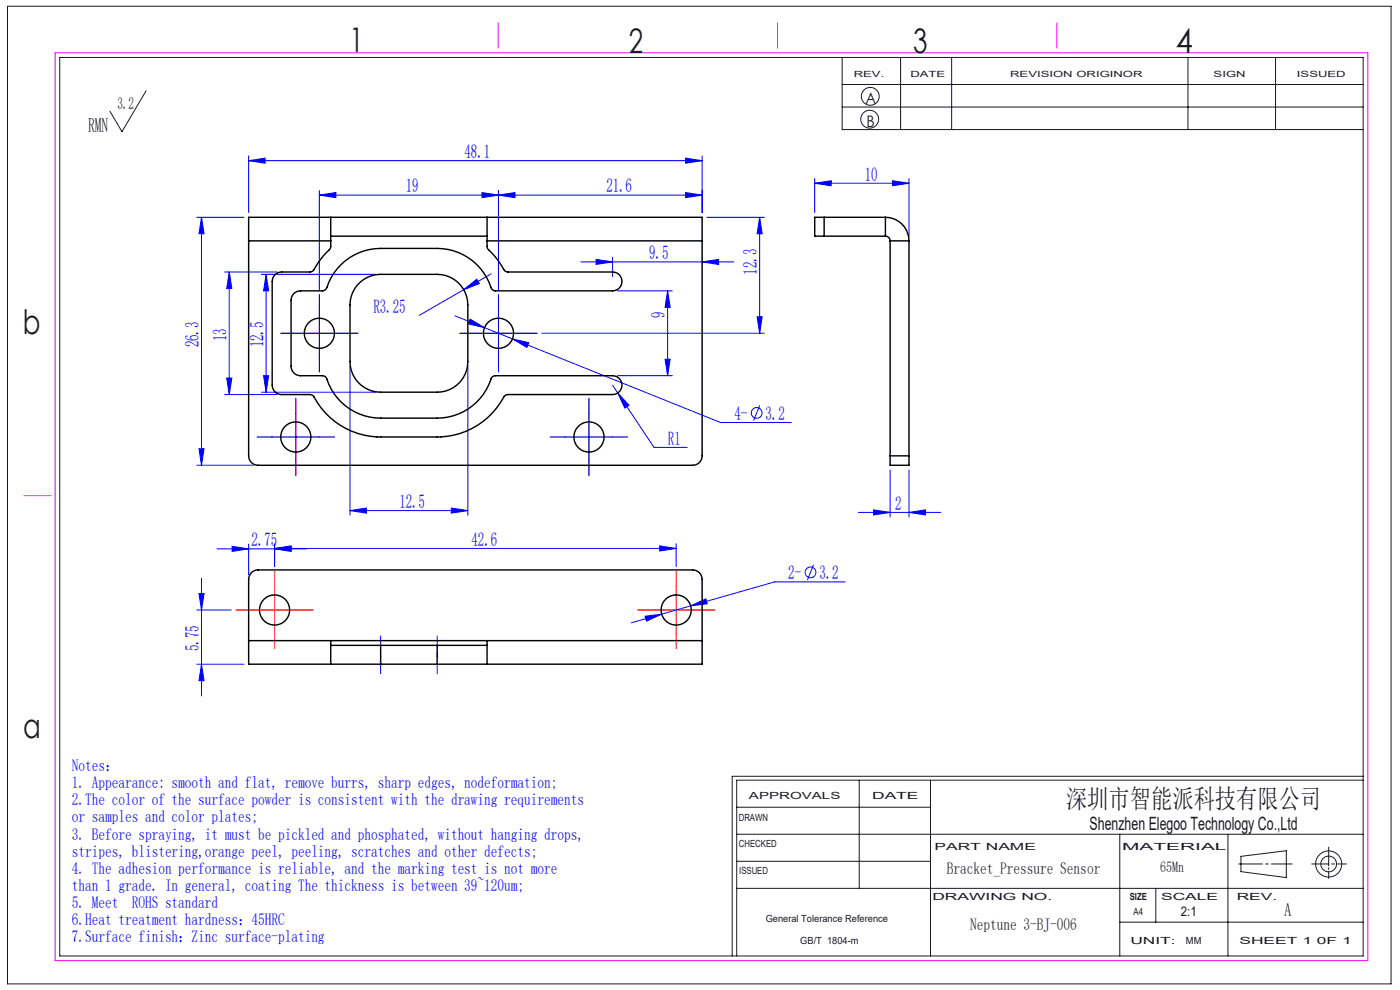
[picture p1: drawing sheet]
<svg xmlns="http://www.w3.org/2000/svg" width="297mm" height="210mm" viewBox="0 0 297 210" stroke-linecap="round" stroke-linejoin="round" font-family="sans-serif">
<g fill="none" stroke="#191924" stroke-width=".21">
<path d="M1.6 1.3h293.5v207.4h-293.5zM12.7 12.2h276.5v190.6h-276.5zM31 19.3l-5.1 8.6-2.6-4.3M178.7 12.2v15.3h110.5M178.7 17.9h110.5M191.1 12.2v15.3M201.9 12.2v15.3M252 12.2v15.3M270.6 12.2v15.3M178.7 22.7h110.5M156.3 177h132.9M156.3 171.2h41.1"/>
<path d="M182.3 165.5v22.9M197.4 165.5v37.3M237.6 177v25.8M260.5 177v25.8M281.9 179.7v4M289.2 165.5h-132.9v37.3M289.2 164.7h-133.9v38.1M156.3 188.4h132.9M156.3 182.7h41.1M237.6 195.6h51.6M245.2 188.4v7.2M262.8 183.3h5"/>
<path d="M263.3 181.6l9.6-1.1v5.7l-9.6-1.3zM268.5 183.3h.6M269.7 183.3h4.4M278.3 183.3h3.6M281.9 184v.4M281.9 184.8v1.5M282.5 183.3h.6M283.8 183.3h1.9"/>
<circle cx="184.5" cy="25.3" r="1.89"/>
<circle cx="184.6" cy="20.4" r="1.89"/>
<circle cx="281.9" cy="183.3" r="1.67"/>
<circle cx="281.9" cy="183.3" r="2.77"/>
</g>
<path d="M11.7 11.2h278.5v192.6h-278.5zM105.7 4.8v5.4M165 4.8v5.4M224.2 4.8v5.4M5.1 105.1h5.7" fill="none" stroke="#f0f" stroke-width=".21"/>
<g fill="none" stroke="#00f" stroke-width=".21">
<path d="M52.7 34.1l3.5-.6v1.1zM52.7 33.1v12M52.7 34.1h96.2M145.4 33.5l3.5 .6-3.5 .5zM148.9 33.1v12M172.8 38.9l3.5-.6v1.1zM172.8 37.9v7.2M172.8 38.9h20M189.3 38.3l3.5 .6-3.5 .5zM192.8 37.9v12.2M41.7 46.1h10M42.7 46.1v52.6"/>
<path d="M42.7 46.1l.6 3.5h-1.1zM47.6 57.7h11.1M48.6 57.7v26M48.6 57.7l.6 3.5h-1.1zM55.5 58.2h24.2M56.5 58.2v25M56.5 58.2l.5 3.5h-1.1zM67.7 41.4l3.5-.6v1.1zM67.7 40.4v21.1M102.2 40.8l3.5 .6-3.5 .5zM104.2 58.1l-5.8 3.3M105.7 41.4l3.5-.6v1.1z"/>
<path d="M105.7 40.4v21.1M123.2 55.6h32.5M126.4 55l3.5 .6-3.5 .5zM129.9 54.6v4.1M145.4 40.8l3.5 .6-3.5 .5zM148.9 55.6l3.5-.6v1.1zM148.9 41.4h-81.2M149.9 46.1h12.3M161.2 46.1v24.6M161.2 46.1l.5 3.5h-1.1zM55.9 79.7h1.1l-.5 3.5zM62.7 70.7h10"/>
<path d="M67.7 65.7v10M74.2 77.7v31.6M96.5 67l12.2 4.9M98.4 61.4l2.7-2.2 .6 1zM98.4 61.4l-9.4 5.5M99.2 77.7v31.6M99.7 67.7l3.1 1.8-3.5-.8zM100.7 70.7h10M105.7 65.7v10M108.7 71.9l3.5 .8-.4 1zM108.7 71.9l44.2 17.7h15M114.9 70.7h47.3"/>
<path d="M130.9 61.7h11.7M130.9 79.7h11.7M141.1 76.2h1.1l-.6 3.5zM141.6 61.7l.6 3.5h-1.1zM141.6 61.7v18M160.6 67.2h1.1l-.5 3.5zM41.7 98.7h12M42.2 95.2h1.1l-.6 3.5zM47.6 83.7h11.1M48.1 80.2h1.1l-.6 3.5zM55.5 83.2h24.2M57.7 92.7h10"/>
<path d="M62.7 87.7v10M119.9 92.7h10M124.9 87.7v10M129.9 81.7l1.2 1.7M131.1 83.4l2.3 2.6-.8 .6zM131.1 83.4l7.7 11.5h7M161.2 86l-1.3 3.2M188.8 99.7v10M192.8 99.7v10M46 116.4h19M49.2 115.9l3.5 .5-3.5 .6zM52.7 115.4v6.5"/>
<path d="M58.2 116.3l3.5-.5v1.1zM58.2 115.3v4.9M58.2 116.3h85.2M58.2 116.4l3.5-.5v1.1zM74.2 108.3l3.5-.5v1zM74.2 108.3h25M95.7 107.8l3.5 .5-3.5 .5zM139.9 115.8l3.5 .5-3.5 .6zM143.4 115.3v4.9M172.6 119.8l-1.3 3.2M182.1 108.7h17.5M185.3 108.2l3.5 .5-3.5 .5z"/>
<path d="M192.8 108.7l3.5-.5v1zM41.7 129.4h7.3M42.2 125.9h1.1l-.6 3.5zM42.7 122.7v24.9M136.9 130.7l3.5-.4-3.2 1.4zM146.5 128.5l3.2-1.5 .3 1.1zM146.5 128.5l-12.6 3.6M179.3 123.4h-15l-17.8 5.1M41.7 140.9h10M42.7 140.9l.6 3.5h-1.1z"/>
<circle cx="160.5" cy="87.6" r="1.14"/>
<circle cx="171.9" cy="121.4" r="1.14"/>
</g>
<g fill="none" stroke="#f00" stroke-width=".21" stroke-dasharray="30.5 1.3 1.3 1.3">
<path d="M62.7 70.7h-3.2M67.7 65.7v-3.2M67.7 75.7v3.2M72.7 70.7h3.2M100.7 70.7h-3.2M105.7 65.7v-3.2M105.7 75.7v3.2M110.7 70.7h3.2M57.7 92.7h-3.2M62.7 87.7v-3.2M62.7 97.7v3.2M67.7 92.7h3.2"/>
<path d="M119.9 92.7h-3.2M124.9 87.7v-3.2M124.9 97.7v3.2M129.9 92.7h3.2M53.2 129.4h-3.2M58.2 124.4v-3.2M58.2 134.4v3.2M63.2 129.4h3.2M138.4 129.4h-3.2M143.4 124.4v-3.2M143.4 134.4v3.2M148.4 129.4h3.2"/>
</g>
<path d="M62.7 70.7h10M67.7 65.7v10M100.7 70.7h10M105.7 65.7v10M57.7 92.7h10M62.7 87.7v10M119.9 92.7h10M124.9 87.7v10M53.2 129.4h10M58.2 124.4v10M138.4 129.4h10M143.4 124.4v10" fill="none" stroke="#f00" stroke-width=".21"/>
<g fill="none" stroke="#00f" stroke-width=".21" stroke-dasharray="30.5 1.3 1.3 1.3">
<path d="M62.7 70.7h-3.2M67.7 65.7v-3.2M67.7 75.7v3.2M72.7 70.7h3.2M100.7 70.7h-3.2M105.7 65.7v-3.2M105.7 75.7v3.2M110.7 70.7h3.2M57.7 92.7h-3.2M62.7 87.7v-3.2M62.7 97.7v3.2M67.7 92.7h3.2"/>
<path d="M119.9 92.7h-3.2M124.9 87.7v-3.2M124.9 97.7v3.2M129.9 92.7h3.2"/>
</g>
<path d="M80.7 134.9v8M92.7 134.9v8" fill="none" stroke="#00f" stroke-width=".21" stroke-dasharray="30.5 1.3 1.3 1.3" stroke-dashoffset="28.4"/>
<g fill="#00f">
<path d="M192.8 108.7l3.5-.5v1zM185.3 108.2l3.5 .5-3.5 .5z"/>
<path d="M67.7 41.4l3.5-.6v1.1zM102.2 40.8l3.5 .6-3.5 .5zM99.7 67.7l-.4 1 3.5 .8zM108.7 71.9l3.1 1.8 .4-1zM74.2 108.3l3.5-.5v1zM95.7 107.8l3.5 .5-3.5 .5zM98.4 61.4l3.3-1.2-.6-1zM131.1 83.4l1.5 3.2 .8-.6zM136.9 130.7l.3 1 3.2-1.4zM146.5 128.5l3.5-.4-.3-1.1zM58.2 116.3l3.5-.5v1.1zM139.9 115.8l3.5 .5-3.5 .6z"/>
<path d="M52.7 34.1l3.5-.6v1.1zM145.4 33.5l3.5 .6-3.5 .5zM105.7 41.4l3.5-.6v1.1zM145.4 40.8l3.5 .6-3.5 .5zM126.4 55l3.5 .6-3.5 .5zM148.9 55.6l3.5-.6v1.1z"/>
<path d="M49.2 115.9l3.5 .5-3.5 .6zM58.2 116.4l3.5-.5v1.1z"/>
<path d="M160.6 67.2h1.1l-.5 3.5zM161.2 46.1l.5 3.5h-1.1z"/>
<path d="M141.6 61.7l.6 3.5h-1.1zM141.1 76.2h1.1l-.6 3.5z"/>
<path d="M42.7 46.1l.6 3.5h-1.1zM42.2 95.2h1.1l-.6 3.5zM56.5 58.2l.5 3.5h-1.1zM55.9 79.7h1.1l-.5 3.5zM48.6 57.7l.6 3.5h-1.1zM48.1 80.2h1.1l-.6 3.5zM42.2 125.9h1.1l-.6 3.5zM42.7 140.9l.6 3.5h-1.1z"/>
<path d="M172.8 38.9l3.5-.6v1.1zM189.3 38.3l3.5 .6-3.5 .5z"/>
</g>
<g fill="none" stroke="#000" stroke-width=".3">
<path d="M52.7 51.1v45.6a2 2 0 0 0 2 2h92.2a2 2 0 0 0 2-2v-45.6M52.7 51.1v-5h96.2v5M52.7 51.1h17.5M70.2 51.1l-.1 1.5a26.8 26.8 0 0 0-3.7 4.9l-.7 .2h-6a2 2 0 0 0-2 2v22a2 2 0 0 0 2 2h6l.7 .2a16.2 16.2 0 0 0 14.3 8.8h12a16.2 16.2 0 0 0 14.4-8.8l.6-.2h22.2a2 2 0 0 0 2-2 2 2 0 0 0-2-2h-24.8a1 1 0 0 0-.9 .7 12 12 0 0 1-11.5 8.3h-12a12.1 12.1 0 0 1-11.5-8.6l-.4-.3-.4-.1h-4.7a2 2 0 0 1-2-2v-14a2 2 0 0 1 2-2h4.7a1 1 0 0 0 .9-.7 12 12 0 0 1 11.4-8.3h12a12.1 12.1 0 0 1 11.6 8.6l.4 .3 .4 .1h24.8a2 2 0 0 0 2-2 2 2 0 0 0-2-2h-22.2l-.6-.2a26.8 26.8 0 0 0-3.7-4.9l-.1-1.5M70.2 46.1v5M70.2 50.1h33.1M103.3 46.1v5M103.3 51.1h45.6M174.8 46.1h-2v4h2M174.8 46.1h13M174.8 50.1h13M174.8 46.1v4"/>
<path d="M187.8 50.1a1 1 0 0 1 1 1M187.8 46.1a5 5 0 0 1 5 5M187.8 46.1v4M188.8 51.1h4M188.8 51.1v45.6M192.8 51.1v45.6M75.8 60.4a6.5 6.5 0 0 1 4.9-2.2h12a6.5 6.5 0 0 1 6.5 6.5v12a6.5 6.5 0 0 1-6.5 6.5h-12a6.5 6.5 0 0 1-6.5-6.5v-12a6.5 6.5 0 0 1 1.6-4.3zM188.8 96.7v2h4v-2M188.8 96.7h4M52.7 135.9v-13a2 2 0 0 1 2-2h92.2a2 2 0 0 1 2 2v13M52.7 135.9v5h17.5M52.7 135.9h96.2"/>
<path d="M70.2 135.9v5M70.2 136.9h10.5M80.7 136.9v4M80.7 136.9h12M92.7 136.9h10.6M92.7 136.9v4M103.3 135.9v5M148.9 135.9v5h-45.6M70.2 140.9h10.5M80.7 140.9h12M92.7 140.9h10.6"/>
<circle cx="67.7" cy="70.7" r="3.2"/>
<circle cx="105.7" cy="70.7" r="3.2"/>
<circle cx="62.7" cy="92.7" r="3.2"/>
<circle cx="124.9" cy="92.7" r="3.2"/>
<circle cx="58.2" cy="129.4" r="3.2"/>
<circle cx="143.4" cy="129.4" r="3.2"/>
</g>
<g font-size="7.2" fill="#191924">
<text x="74.1" y="11">1</text>
<text x="133.4" y="11.2">2</text>
<text x="193.7" y="11.3">3</text>
<text x="249.4" y="11.3">4</text>
<text x="4.8" y="70.9">b</text>
<text x="4.9" y="156.5">a</text>
</g>
<text font-size="5.6" fill="#191924" x="226.2" y="171.5">深圳市智能派科技有限公司</text>
<text font-size="4.2" fill="#191924" x="18.7" y="27.9">RMN</text>
<g font-size="4.1" fill="#00f">
<text x="98.6" y="33.5">48.1</text>
<text x="86.1" y="40.8">19</text>
<text x="128.6" y="40.8">21.6</text>
<text x="183.5" y="38.3">10</text>
<text x="137.7" y="55">9.5</text>
<text x="160.6" y="58.3" transform="rotate(-90 160.6 58.3)">12.3</text>
<text x="79.2" y="66.3">R3.25</text>
<text x="141.1" y="67.5" transform="rotate(-90 141.1 67.5)">9</text>
<text x="42.2" y="73.7" transform="rotate(-90 42.2 73.7)">26.3</text>
<text x="48.1" y="72.3" transform="rotate(-90 48.1 72.3)">13</text>
<text x="55.9" y="73.7" transform="rotate(-90 55.9 73.7)">12.5</text>
<text x="155.8" y="89.1">4-</text>
<text x="162.4" y="89.1">3.2</text>
<text x="141.7" y="94.3">R1</text>
<text x="84.7" y="107.7">12.5</text>
<text x="189.9" y="108.1">2</text>
<text x="53.4" y="115.9">2.75</text>
<text x="100" y="115.8">42.6</text>
<text x="167.2" y="122.9">2-</text>
<text x="173.8" y="122.9">3.2</text>
<text x="42.2" y="138.1" transform="rotate(-90 42.2 138.1)">5.75</text>
</g>
<g font-size="3.9" fill="#191924">
<text x="231.2" y="176">Shenzhen Elegoo Technology Co.,Ltd</text>
<text x="272.4" y="194.2">A</text>
</g>
<g font-size="3.5" fill="#191924">
<text x="24.9" y="23.1">3.2</text>
<text x="200.9" y="185.4">Bracket_Pressure Sensor</text>
<text x="205.8" y="197.2">Neptune 3-BJ-006</text>
</g>
<g font-size="3.5" fill="#00f">
<text x="15.2" y="163.6">Notes：</text>
<text x="15.2" y="167.2">1. Appearance: smooth and flat, remove burrs, sharp edges, nodeformation;</text>
<text x="15.2" y="170.8">2.The color of the surface powder is consistent with the drawing requirements</text>
<text x="15.2" y="174.5">or samples and color plates;</text>
<text x="15.2" y="178.1">3. Before spraying, it must be pickled and phosphated, without hanging drops,</text>
<text x="15.2" y="181.7">stripes, blistering,orange peel, peeling, scratches and other defects;</text>
<text x="15.2" y="185.4">4. The adhesion performance is reliable, and the marking test is not more</text>
<text x="15.2" y="189">than 1 grade. In general, coating The thickness is between 39~120um;</text>
<text x="15.2" y="192.6">5. Meet</text>
<text x="15.2" y="196.3">6.Heat treatment hardness：45HRC</text>
<text x="27.9" y="192.6">ROHS standard</text>
<text x="15.2" y="199.9">7.Surface finish：Zinc surface-plating</text>
</g>
<g font-size="3.4" fill="#191924">
<text x="183.6" y="22">A</text>
<text x="183.8" y="27">B</text>
</g>
<text font-size="3.2" fill="#191924" x="246.1" y="185.1">65Mn</text>
<text font-size="2.8" fill="#191924" x="250.5" y="194.2">2:1</text>
<g font-size="2.1" fill="#191924">
<text x="158.9" y="169.5">APPROVALS</text>
<text x="185" y="169.5">DATE</text>
<text x="156.7" y="174.2">DRAWN</text>
<text x="156.7" y="179.7">CHECKED</text>
<text x="156.8" y="185.4">ISSUED</text>
<text x="198.2" y="180.4">PART NAME</text>
<text x="238" y="180.4">MATERIAL</text>
<text x="197.8" y="191">DRAWING NO.</text>
<text x="239.7" y="191">SIZE</text>
<text x="246.3" y="191">SCALE</text>
<text x="262.4" y="191">REV.</text>
<text x="162.4" y="195.6">General Tolerance Reference</text>
<text x="240.5" y="194.1">A4</text>
<text x="169.8" y="200.2">GB/T 1804-m</text>
<text x="239.8" y="200.2">UNIT:</text>
<text x="251.6" y="200.2">MM</text>
<text x="262.9" y="200.2">SHEET 1 0F 1</text>
</g>
<g font-size="1.8" fill="#191924">
<text x="181.1" y="16.3">REV.</text>
<text x="193.1" y="16.3">DATE</text>
<text x="214.3" y="16.3">REVISION ORIGINOR</text>
<text x="257.5" y="16.3">SIGN</text>
<text x="275.1" y="16.3">ISSUED</text>
</g>
</svg>
